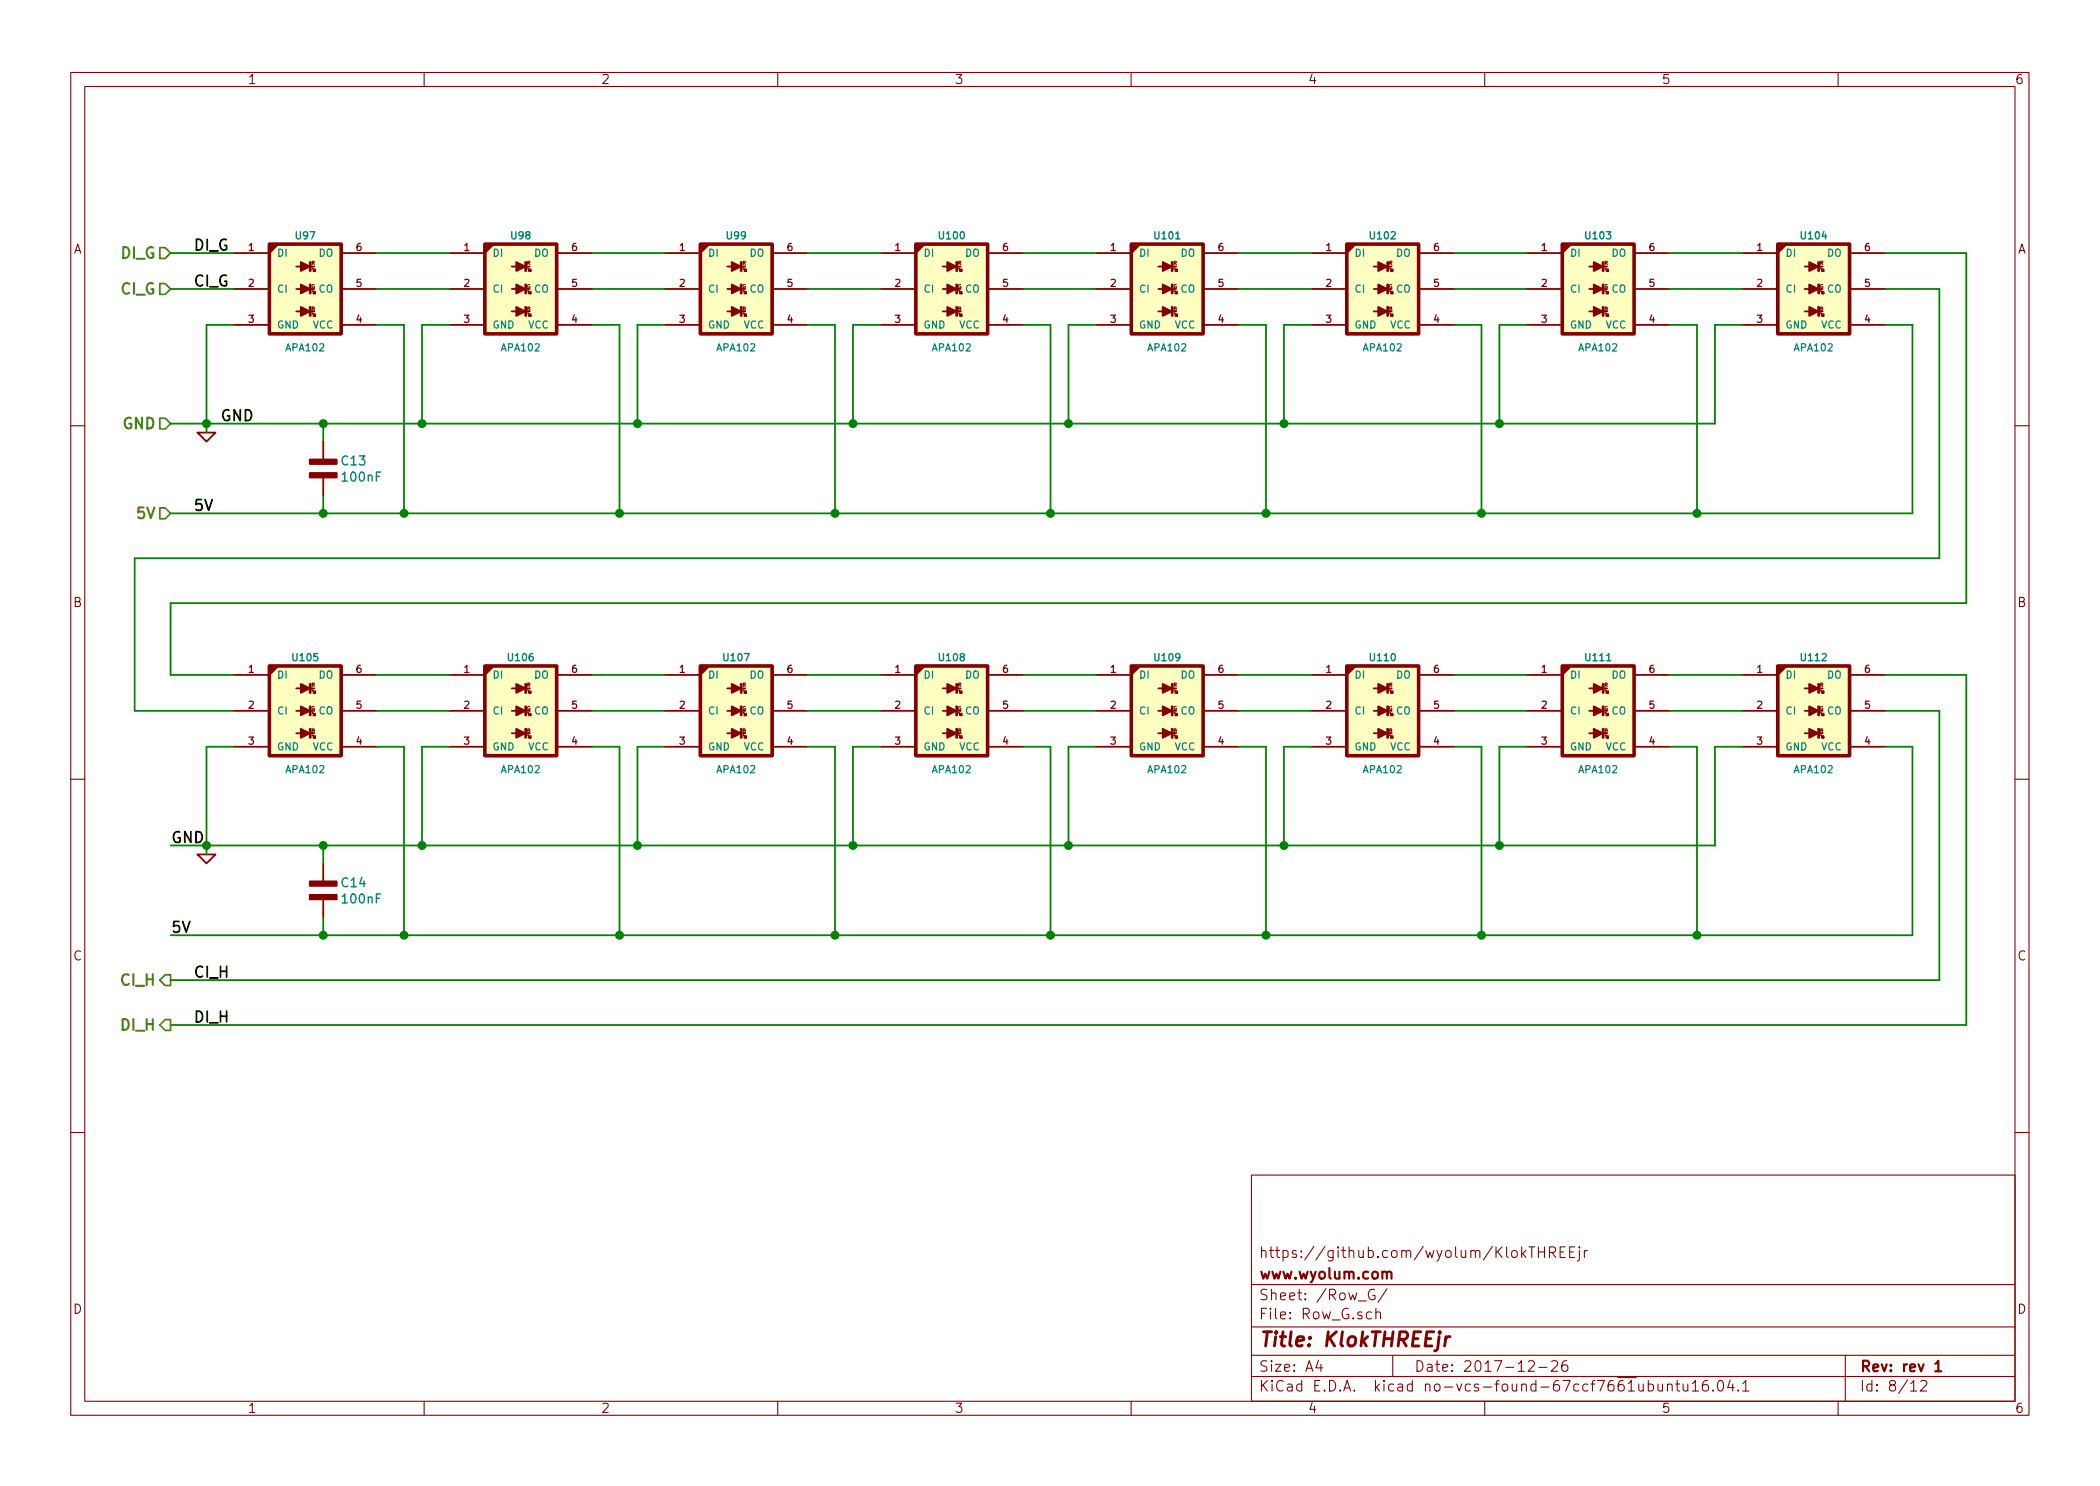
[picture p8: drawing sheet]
EESchema Schematic File Version 4
LIBS:KlokTHREEjr
LIBS:KlokTHREEjr-cache
EELAYER 26 0
EELAYER END
$Descr A4 11693 8268
encoding utf-8
Sheet 8 12
Title "KlokTHREEjr"
Date "2017-12-26"
Rev "rev 1"
Comp "www.wyolum.com"
Comment1 "https://github.com/wyolum/KlokTHREEjr"
Comment2 ""
Comment3 ""
Comment4 ""
$EndDescr
Text Label 1075 1400 0    60   ~ 0
DI_G
Text HLabel 950  2350 0    60   Input ~ 12
GND
$Comp
L KlokTHREEjr:APA102 U97
U 1 1
P 1700 1600
AR Path="/56C1D372" Ref="U97"  Part="1" 
AR Path="/54254DF1/56C1D372" Ref="U97"  Part="1" 
F 0 "U97" H 1700 1900 40  0000 C CNB
F 1 "APA102" H 1700 1275 40  0000 C CNN
F 2 "KlokTHREEjr_libs:APA102" H 1600 2000 60  0001 C CNN
F 3 "" H 1700 1600 60  0001 C CNN
F 4 "mfr_pn" H 1700 1600 60  0001 C CNN "manf#"
	1    1700 1600
	1    0    0    -1  
$EndComp
Text Label 1225 2350 0    60   ~ 0
GND
Text Label 1075 2850 0    60   ~ 0
5V
$Comp
L KlokTHREEjr:GND #PWR013
U 1 1
P 1150 2400
F 0 "#PWR013" H 1150 2400 30  0001 C CNN
F 1 "GND" H 1150 2330 30  0001 C CNN
F 2 "" H 1150 2400 60  0001 C CNN
F 3 "" H 1150 2400 60  0001 C CNN
F 4 "Value" H 1150 2400 50  0001 C CNN "manf#"
	1    1150 2400
	1    0    0    -1  
$EndComp
Wire Wire Line
	1150 1800 1150 2350
Wire Wire Line
	950  2350 1150 2350
Wire Wire Line
	10800 3100 10800 1600
Wire Wire Line
	950  2850 1800 2850
Connection ~ 1150 2350
Text HLabel 950  2850 0    60   Input ~ 12
5V
$Comp
L KlokTHREEjr:APA102 U98
U 1 1
P 2900 1600
AR Path="/56C1D39D" Ref="U98"  Part="1" 
AR Path="/54254DF1/56C1D39D" Ref="U98"  Part="1" 
F 0 "U98" H 2900 1900 40  0000 C CNB
F 1 "APA102" H 2900 1275 40  0000 C CNN
F 2 "KlokTHREEjr_libs:APA102" H 2800 2000 60  0001 C CNN
F 3 "" H 2900 1600 60  0001 C CNN
F 4 "mfr_pn" H 2900 1600 60  0001 C CNN "manf#"
	1    2900 1600
	1    0    0    -1  
$EndComp
$Comp
L KlokTHREEjr:APA102 U99
U 1 1
P 4100 1600
AR Path="/56C1D3A5" Ref="U99"  Part="1" 
AR Path="/54254DF1/56C1D3A5" Ref="U99"  Part="1" 
F 0 "U99" H 4100 1900 40  0000 C CNB
F 1 "APA102" H 4100 1275 40  0000 C CNN
F 2 "KlokTHREEjr_libs:APA102" H 4000 2000 60  0001 C CNN
F 3 "" H 4100 1600 60  0001 C CNN
F 4 "mfr_pn" H 4100 1600 60  0001 C CNN "manf#"
	1    4100 1600
	1    0    0    -1  
$EndComp
$Comp
L KlokTHREEjr:APA102 U100
U 1 1
P 5300 1600
AR Path="/56C1D3AD" Ref="U100"  Part="1" 
AR Path="/54254DF1/56C1D3AD" Ref="U100"  Part="1" 
F 0 "U100" H 5300 1900 40  0000 C CNB
F 1 "APA102" H 5300 1275 40  0000 C CNN
F 2 "KlokTHREEjr_libs:APA102" H 5200 2000 60  0001 C CNN
F 3 "" H 5300 1600 60  0001 C CNN
F 4 "mfr_pn" H 5300 1600 60  0001 C CNN "manf#"
	1    5300 1600
	1    0    0    -1  
$EndComp
$Comp
L KlokTHREEjr:APA102 U101
U 1 1
P 6500 1600
AR Path="/56C1D3B5" Ref="U101"  Part="1" 
AR Path="/54254DF1/56C1D3B5" Ref="U101"  Part="1" 
F 0 "U101" H 6500 1900 40  0000 C CNB
F 1 "APA102" H 6500 1275 40  0000 C CNN
F 2 "KlokTHREEjr_libs:APA102" H 6400 2000 60  0001 C CNN
F 3 "" H 6500 1600 60  0001 C CNN
F 4 "mfr_pn" H 6500 1600 60  0001 C CNN "manf#"
	1    6500 1600
	1    0    0    -1  
$EndComp
$Comp
L KlokTHREEjr:APA102 U102
U 1 1
P 7700 1600
AR Path="/56C1D3BD" Ref="U102"  Part="1" 
AR Path="/54254DF1/56C1D3BD" Ref="U102"  Part="1" 
F 0 "U102" H 7700 1900 40  0000 C CNB
F 1 "APA102" H 7700 1275 40  0000 C CNN
F 2 "KlokTHREEjr_libs:APA102" H 7600 2000 60  0001 C CNN
F 3 "" H 7700 1600 60  0001 C CNN
F 4 "mfr_pn" H 7700 1600 60  0001 C CNN "manf#"
	1    7700 1600
	1    0    0    -1  
$EndComp
$Comp
L KlokTHREEjr:APA102 U103
U 1 1
P 8900 1600
AR Path="/56C1D3C5" Ref="U103"  Part="1" 
AR Path="/54254DF1/56C1D3C5" Ref="U103"  Part="1" 
F 0 "U103" H 8900 1900 40  0000 C CNB
F 1 "APA102" H 8900 1275 40  0000 C CNN
F 2 "KlokTHREEjr_libs:APA102" H 8800 2000 60  0001 C CNN
F 3 "" H 8900 1600 60  0001 C CNN
F 4 "mfr_pn" H 8900 1600 60  0001 C CNN "manf#"
	1    8900 1600
	1    0    0    -1  
$EndComp
$Comp
L KlokTHREEjr:APA102 U104
U 1 1
P 10100 1600
AR Path="/56C1D3CD" Ref="U104"  Part="1" 
AR Path="/54254DF1/56C1D3CD" Ref="U104"  Part="1" 
F 0 "U104" H 10100 1900 40  0000 C CNB
F 1 "APA102" H 10100 1275 40  0000 C CNN
F 2 "KlokTHREEjr_libs:APA102" H 10000 2000 60  0001 C CNN
F 3 "" H 10100 1600 60  0001 C CNN
F 4 "mfr_pn" H 10100 1600 60  0001 C CNN "manf#"
	1    10100 1600
	1    0    0    -1  
$EndComp
Wire Wire Line
	2100 1400 2500 1400
Wire Wire Line
	3300 1400 3700 1400
Wire Wire Line
	2100 1600 2500 1600
Wire Wire Line
	3300 1600 3700 1600
Wire Wire Line
	4500 1400 4900 1400
Wire Wire Line
	4500 1600 4900 1600
Wire Wire Line
	5700 1400 6100 1400
Wire Wire Line
	5700 1600 6100 1600
Wire Wire Line
	6900 1400 7300 1400
Wire Wire Line
	6900 1600 7300 1600
Wire Wire Line
	8100 1400 8500 1400
Wire Wire Line
	8100 1600 8500 1600
Wire Wire Line
	9300 1400 9700 1400
Wire Wire Line
	9300 1600 9700 1600
Wire Wire Line
	1300 1800 1150 1800
Wire Wire Line
	2500 1800 2350 1800
Wire Wire Line
	2350 1800 2350 2350
Connection ~ 2350 2350
Wire Wire Line
	2100 1800 2250 1800
Wire Wire Line
	2250 1800 2250 2850
Connection ~ 2250 2850
Wire Wire Line
	3300 1800 3450 1800
Wire Wire Line
	3450 1800 3450 2850
Connection ~ 3450 2850
Wire Wire Line
	3700 1800 3550 1800
Wire Wire Line
	3550 1800 3550 2350
Connection ~ 3550 2350
Wire Wire Line
	4500 1800 4650 1800
Wire Wire Line
	4650 1800 4650 2850
Connection ~ 4650 2850
Wire Wire Line
	4900 1800 4750 1800
Wire Wire Line
	4750 1800 4750 2350
Connection ~ 4750 2350
Wire Wire Line
	5700 1800 5850 1800
Wire Wire Line
	5850 1800 5850 2850
Connection ~ 5850 2850
Wire Wire Line
	6100 1800 5950 1800
Wire Wire Line
	5950 1800 5950 2350
Connection ~ 5950 2350
Wire Wire Line
	6900 1800 7050 1800
Wire Wire Line
	7050 1800 7050 2850
Connection ~ 7050 2850
Wire Wire Line
	7300 1800 7150 1800
Wire Wire Line
	7150 1800 7150 2350
Connection ~ 7150 2350
Wire Wire Line
	8100 1800 8250 1800
Wire Wire Line
	8250 1800 8250 2850
Connection ~ 8250 2850
Wire Wire Line
	8500 1800 8350 1800
Wire Wire Line
	8350 1800 8350 2350
Connection ~ 8350 2350
Wire Wire Line
	9300 1800 9450 1800
Wire Wire Line
	9450 1800 9450 2850
Wire Wire Line
	9700 1800 9550 1800
Wire Wire Line
	9550 1800 9550 2350
Wire Wire Line
	10500 1800 10650 1800
Wire Wire Line
	10650 1800 10650 2850
Connection ~ 9450 2850
Wire Wire Line
	10800 1600 10500 1600
Wire Wire Line
	10500 1400 10950 1400
Wire Wire Line
	10950 1400 10950 3350
Wire Wire Line
	10950 3350 950  3350
Text HLabel 950  1400 0    60   Input ~ 12
DI_G
Text HLabel 950  1600 0    60   Input ~ 12
CI_G
Wire Wire Line
	1300 1400 950  1400
Wire Wire Line
	1300 1600 950  1600
Text Label 1075 1600 0    60   ~ 0
CI_G
Text HLabel 950  5450 0    60   Output ~ 12
CI_H
$Comp
L KlokTHREEjr:APA102 U105
U 1 1
P 1700 3950
AR Path="/5A536E6F" Ref="U105"  Part="1" 
AR Path="/54254DF1/5A536E6F" Ref="U105"  Part="1" 
F 0 "U105" H 1700 4250 40  0000 C CNB
F 1 "APA102" H 1700 3625 40  0000 C CNN
F 2 "KlokTHREEjr_libs:APA102" H 1600 4350 60  0001 C CNN
F 3 "" H 1700 3950 60  0001 C CNN
F 4 "mfr_pn" H 1700 3950 60  0001 C CNN "manf#"
	1    1700 3950
	1    0    0    -1  
$EndComp
Text Label 950  4700 0    60   ~ 0
GND
Text Label 950  5200 0    60   ~ 0
5V
Text Label 1075 5450 0    60   ~ 0
CI_H
$Comp
L KlokTHREEjr:GND #PWR014
U 1 1
P 1150 4750
F 0 "#PWR014" H 1150 4750 30  0001 C CNN
F 1 "GND" H 1150 4680 30  0001 C CNN
F 2 "" H 1150 4750 60  0001 C CNN
F 3 "" H 1150 4750 60  0001 C CNN
F 4 "Value" H 1150 4750 50  0001 C CNN "manf#"
	1    1150 4750
	1    0    0    -1  
$EndComp
Wire Wire Line
	1150 4150 1150 4700
Wire Wire Line
	950  5450 10800 5450
Wire Wire Line
	950  4700 1150 4700
Wire Wire Line
	10800 5450 10800 3950
Wire Wire Line
	950  5200 1800 5200
Connection ~ 1150 4700
$Comp
L KlokTHREEjr:APA102 U106
U 1 1
P 2900 3950
AR Path="/5A536E87" Ref="U106"  Part="1" 
AR Path="/54254DF1/5A536E87" Ref="U106"  Part="1" 
F 0 "U106" H 2900 4250 40  0000 C CNB
F 1 "APA102" H 2900 3625 40  0000 C CNN
F 2 "KlokTHREEjr_libs:APA102" H 2800 4350 60  0001 C CNN
F 3 "" H 2900 3950 60  0001 C CNN
F 4 "mfr_pn" H 2900 3950 60  0001 C CNN "manf#"
	1    2900 3950
	1    0    0    -1  
$EndComp
$Comp
L KlokTHREEjr:APA102 U107
U 1 1
P 4100 3950
AR Path="/5A536E8E" Ref="U107"  Part="1" 
AR Path="/54254DF1/5A536E8E" Ref="U107"  Part="1" 
F 0 "U107" H 4100 4250 40  0000 C CNB
F 1 "APA102" H 4100 3625 40  0000 C CNN
F 2 "KlokTHREEjr_libs:APA102" H 4000 4350 60  0001 C CNN
F 3 "" H 4100 3950 60  0001 C CNN
F 4 "mfr_pn" H 4100 3950 60  0001 C CNN "manf#"
	1    4100 3950
	1    0    0    -1  
$EndComp
$Comp
L KlokTHREEjr:APA102 U108
U 1 1
P 5300 3950
AR Path="/5A536E95" Ref="U108"  Part="1" 
AR Path="/54254DF1/5A536E95" Ref="U108"  Part="1" 
F 0 "U108" H 5300 4250 40  0000 C CNB
F 1 "APA102" H 5300 3625 40  0000 C CNN
F 2 "KlokTHREEjr_libs:APA102" H 5200 4350 60  0001 C CNN
F 3 "" H 5300 3950 60  0001 C CNN
F 4 "mfr_pn" H 5300 3950 60  0001 C CNN "manf#"
	1    5300 3950
	1    0    0    -1  
$EndComp
$Comp
L KlokTHREEjr:APA102 U109
U 1 1
P 6500 3950
AR Path="/5A536E9C" Ref="U109"  Part="1" 
AR Path="/54254DF1/5A536E9C" Ref="U109"  Part="1" 
F 0 "U109" H 6500 4250 40  0000 C CNB
F 1 "APA102" H 6500 3625 40  0000 C CNN
F 2 "KlokTHREEjr_libs:APA102" H 6400 4350 60  0001 C CNN
F 3 "" H 6500 3950 60  0001 C CNN
F 4 "mfr_pn" H 6500 3950 60  0001 C CNN "manf#"
	1    6500 3950
	1    0    0    -1  
$EndComp
$Comp
L KlokTHREEjr:APA102 U110
U 1 1
P 7700 3950
AR Path="/5A536EA3" Ref="U110"  Part="1" 
AR Path="/54254DF1/5A536EA3" Ref="U110"  Part="1" 
F 0 "U110" H 7700 4250 40  0000 C CNB
F 1 "APA102" H 7700 3625 40  0000 C CNN
F 2 "KlokTHREEjr_libs:APA102" H 7600 4350 60  0001 C CNN
F 3 "" H 7700 3950 60  0001 C CNN
F 4 "mfr_pn" H 7700 3950 60  0001 C CNN "manf#"
	1    7700 3950
	1    0    0    -1  
$EndComp
$Comp
L KlokTHREEjr:APA102 U111
U 1 1
P 8900 3950
AR Path="/5A536EAA" Ref="U111"  Part="1" 
AR Path="/54254DF1/5A536EAA" Ref="U111"  Part="1" 
F 0 "U111" H 8900 4250 40  0000 C CNB
F 1 "APA102" H 8900 3625 40  0000 C CNN
F 2 "KlokTHREEjr_libs:APA102" H 8800 4350 60  0001 C CNN
F 3 "" H 8900 3950 60  0001 C CNN
F 4 "mfr_pn" H 8900 3950 60  0001 C CNN "manf#"
	1    8900 3950
	1    0    0    -1  
$EndComp
$Comp
L KlokTHREEjr:APA102 U112
U 1 1
P 10100 3950
AR Path="/5A536EB1" Ref="U112"  Part="1" 
AR Path="/54254DF1/5A536EB1" Ref="U112"  Part="1" 
F 0 "U112" H 10100 4250 40  0000 C CNB
F 1 "APA102" H 10100 3625 40  0000 C CNN
F 2 "KlokTHREEjr_libs:APA102" H 10000 4350 60  0001 C CNN
F 3 "" H 10100 3950 60  0001 C CNN
F 4 "mfr_pn" H 10100 3950 60  0001 C CNN "manf#"
	1    10100 3950
	1    0    0    -1  
$EndComp
Wire Wire Line
	2100 3750 2500 3750
Wire Wire Line
	3300 3750 3700 3750
Wire Wire Line
	2100 3950 2500 3950
Wire Wire Line
	3300 3950 3700 3950
Wire Wire Line
	4500 3750 4900 3750
Wire Wire Line
	4500 3950 4900 3950
Wire Wire Line
	5700 3750 6100 3750
Wire Wire Line
	5700 3950 6100 3950
Wire Wire Line
	6900 3750 7300 3750
Wire Wire Line
	6900 3950 7300 3950
Wire Wire Line
	8100 3750 8500 3750
Wire Wire Line
	8100 3950 8500 3950
Wire Wire Line
	9300 3750 9700 3750
Wire Wire Line
	9300 3950 9700 3950
Wire Wire Line
	1300 4150 1150 4150
Wire Wire Line
	2500 4150 2350 4150
Wire Wire Line
	2350 4150 2350 4700
Connection ~ 2350 4700
Wire Wire Line
	2100 4150 2250 4150
Wire Wire Line
	2250 4150 2250 5200
Connection ~ 2250 5200
Wire Wire Line
	3300 4150 3450 4150
Wire Wire Line
	3450 4150 3450 5200
Connection ~ 3450 5200
Wire Wire Line
	3700 4150 3550 4150
Wire Wire Line
	3550 4150 3550 4700
Connection ~ 3550 4700
Wire Wire Line
	4500 4150 4650 4150
Wire Wire Line
	4650 4150 4650 5200
Connection ~ 4650 5200
Wire Wire Line
	4900 4150 4750 4150
Wire Wire Line
	4750 4150 4750 4700
Connection ~ 4750 4700
Wire Wire Line
	5700 4150 5850 4150
Wire Wire Line
	5850 4150 5850 5200
Connection ~ 5850 5200
Wire Wire Line
	6100 4150 5950 4150
Wire Wire Line
	5950 4150 5950 4700
Connection ~ 5950 4700
Wire Wire Line
	6900 4150 7050 4150
Wire Wire Line
	7050 4150 7050 5200
Connection ~ 7050 5200
Wire Wire Line
	7300 4150 7150 4150
Wire Wire Line
	7150 4150 7150 4700
Connection ~ 7150 4700
Wire Wire Line
	8100 4150 8250 4150
Wire Wire Line
	8250 4150 8250 5200
Connection ~ 8250 5200
Wire Wire Line
	8500 4150 8350 4150
Wire Wire Line
	8350 4150 8350 4700
Connection ~ 8350 4700
Wire Wire Line
	9300 4150 9450 4150
Wire Wire Line
	9450 4150 9450 5200
Wire Wire Line
	9700 4150 9550 4150
Wire Wire Line
	9550 4150 9550 4700
Wire Wire Line
	10500 4150 10650 4150
Wire Wire Line
	10650 4150 10650 5200
Connection ~ 9450 5200
Wire Wire Line
	10800 3950 10500 3950
Wire Wire Line
	10500 3750 10950 3750
Wire Wire Line
	10950 3750 10950 5700
Wire Wire Line
	10950 5700 950  5700
Text HLabel 950  5700 0    60   Output ~ 12
DI_H
Wire Wire Line
	1300 3750 950  3750
Text Label 1075 5700 0    60   ~ 0
DI_H
Wire Wire Line
	950  3750 950  3350
Wire Wire Line
	750  3100 750  3950
Wire Wire Line
	750  3100 10800 3100
Wire Wire Line
	750  3950 1300 3950
$Comp
L KlokTHREEjr:C_NP C14
U 1 1
P 1800 4950
F 0 "C14" H 1893 4995 50  0000 L CNN
F 1 "100nF" H 1893 4905 50  0000 L CNN
F 2 "KlokTHREEjr_libs:c_0805" H 1800 4950 60  0001 C CNN
F 3 "" H 1800 4950 60  0000 C CNN
F 4 "Value" H 1800 4950 50  0001 C CNN "manf#"
	1    1800 4950
	1    0    0    -1  
$EndComp
Wire Wire Line
	1800 4700 1800 4800
Connection ~ 1800 4700
Wire Wire Line
	1800 5200 1800 5100
Connection ~ 1800 5200
Wire Wire Line
	1800 2850 1800 2750
Connection ~ 1800 2850
Wire Wire Line
	1800 2350 1800 2450
Connection ~ 1800 2350
$Comp
L KlokTHREEjr:C_NP C13
U 1 1
P 1800 2600
F 0 "C13" H 1893 2645 50  0000 L CNN
F 1 "100nF" H 1893 2555 50  0000 L CNN
F 2 "KlokTHREEjr_libs:c_0805" H 1800 2600 60  0001 C CNN
F 3 "" H 1800 2600 60  0000 C CNN
F 4 "Value" H 1800 2600 50  0001 C CNN "manf#"
	1    1800 2600
	1    0    0    -1  
$EndComp
Wire Wire Line
	1150 2350 1150 2400
Wire Wire Line
	1150 2350 1800 2350
Wire Wire Line
	2350 2350 3550 2350
Wire Wire Line
	2250 2850 3450 2850
Wire Wire Line
	3450 2850 4650 2850
Wire Wire Line
	3550 2350 4750 2350
Wire Wire Line
	4650 2850 5850 2850
Wire Wire Line
	4750 2350 5950 2350
Wire Wire Line
	5850 2850 7050 2850
Wire Wire Line
	5950 2350 7150 2350
Wire Wire Line
	7050 2850 8250 2850
Wire Wire Line
	7150 2350 8350 2350
Wire Wire Line
	8250 2850 9450 2850
Wire Wire Line
	8350 2350 9550 2350
Wire Wire Line
	9450 2850 10650 2850
Wire Wire Line
	1150 4700 1150 4750
Wire Wire Line
	1150 4700 1800 4700
Wire Wire Line
	2350 4700 3550 4700
Wire Wire Line
	2250 5200 3450 5200
Wire Wire Line
	3450 5200 4650 5200
Wire Wire Line
	3550 4700 4750 4700
Wire Wire Line
	4650 5200 5850 5200
Wire Wire Line
	4750 4700 5950 4700
Wire Wire Line
	5850 5200 7050 5200
Wire Wire Line
	5950 4700 7150 4700
Wire Wire Line
	7050 5200 8250 5200
Wire Wire Line
	7150 4700 8350 4700
Wire Wire Line
	8250 5200 9450 5200
Wire Wire Line
	8350 4700 9550 4700
Wire Wire Line
	9450 5200 10650 5200
Wire Wire Line
	1800 4700 2350 4700
Wire Wire Line
	1800 5200 2250 5200
Wire Wire Line
	1800 2850 2250 2850
Wire Wire Line
	1800 2350 2350 2350
$EndSCHEMATC
